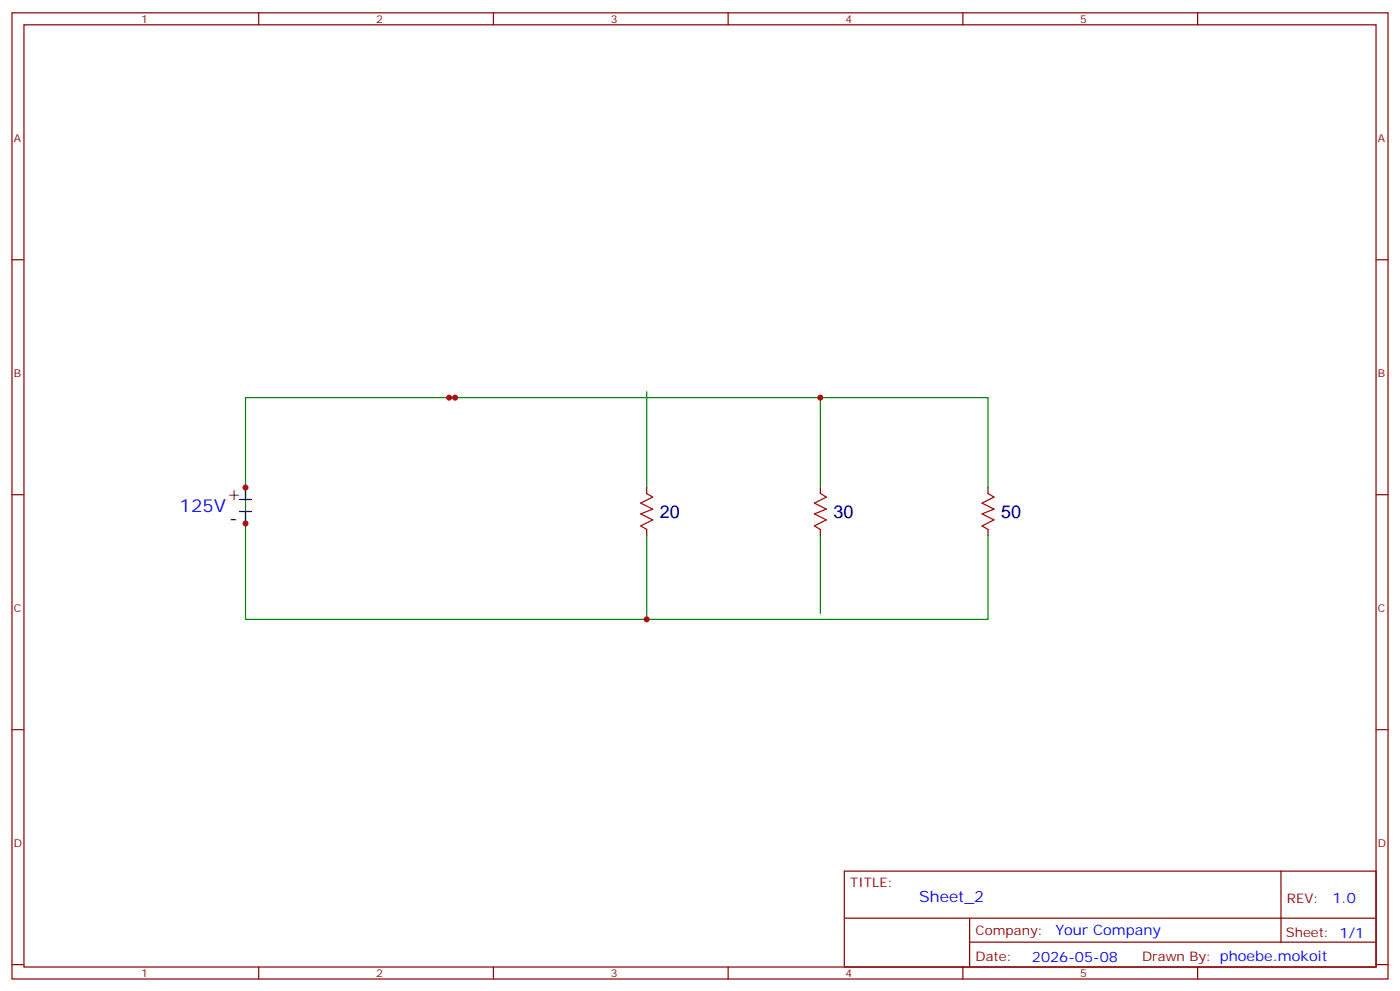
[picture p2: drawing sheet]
<svg xmlns="http://www.w3.org/2000/svg" width="412mm" height="292mm" viewBox="0 0 412 292" stroke-linecap="round" stroke-linejoin="round" font-family="sans-serif">
<g fill="none" stroke="#870000" stroke-width=".35">
<path d="M3.5 3.8h405.4v284.3h-405.4zM7.1 7.3h398.2v277.3h-398.2zM76.2 3.8v3.5M145.3 3.8v3.5M214.5 3.8v3.5M283.6 3.8v3.5M352.8 3.8v3.5M3.5 76.4h3.6M405.3 76.4h3.6M3.5 145.6h3.6M190.5 143.5v1.7M190.5 155.8v1.8"/>
<path d="M241.7 143.5v1.7M241.7 155.8v1.8M291 143.5v1.7M291 155.8v1.8M405.3 145.6h3.6M3.5 214.7h3.6M405.3 214.7h3.6M248.7 256.4h156.6v28.2h-156.6zM377.3 256.4v20.9M248.7 270.2h156.5M285.6 277.3h119.6M285.6 270.2v14.1"/>
<path d="M3.5 283.9h3.6M76.2 284.6v3.5M145.3 284.6v3.5M214.5 284.6v3.5M283.6 284.6v3.5M352.8 284.6v3.5M405.3 283.9h3.6"/>
</g>
<path d="M190.5 145.2l1.8 1.1-3.6 1.8 3.6 1.7-3.6 1.4 3.6 1.8-3.6 1.8 1.8 1M241.7 145.2l1.7 1.1-3.5 1.8 3.5 1.7-3.5 1.4 3.5 1.8-3.5 1.8 1.8 1M291 145.2l1.8 1.1-3.5 1.8 3.5 1.7-3.5 1.4 3.5 1.8-3.5 1.8 1.7 1" fill="none" stroke="#a10000" stroke-width=".35"/>
<path d="M132.3 117h158.7v26.5M134.1 117h-61.8v65.3h218.7v-24.7M190.5 115.3v28.2M241.7 117v26.5M190.5 157.6v24.7M241.7 157.6v22.9" fill="none" stroke="#008700" stroke-width=".35"/>
<path d="M70.6 150.5h3.5M70.6 147h3.5M72.3 143.5v3.5M72.3 150.5v3.6" fill="none" stroke="#000" stroke-width=".35"/>
<g fill="#c00">
<circle cx="241.7" cy="117" r=".88"/>
<circle cx="190.5" cy="182.3" r=".88"/>
<circle cx="132.3" cy="117" r=".88"/>
<circle cx="134.1" cy="117" r=".88"/>
<circle cx="72.3" cy="154.1" r=".88"/>
<circle cx="72.3" cy="143.5" r=".88"/>
</g>
<g font-size="5.6">
<text x="67.4" y="147.1">+</text>
<text x="67.8" y="154.1">-</text>
</g>
<text font-size="5.3" fill="#00f" x="52.9" y="150.5">125V</text>
<g font-size="5.3" fill="#000080">
<text x="194.4" y="152.4">20</text>
<text x="245.5" y="152.4">30</text>
<text x="294.9" y="152.4">50</text>
</g>
<text font-size="4.6" fill="#00f" x="270.8" y="265.4">Sheet_2</text>
<g font-size="4.2" fill="#00f">
<text x="392.5" y="265.6">1.0</text>
<text x="310.9" y="275.2">Your Company</text>
<text x="304" y="283">2026-05-08</text>
</g>
<g font-size="3.9" fill="#800">
<text x="250.5" y="260.9">TITLE:</text>
<text x="379.1" y="265.6">REV:</text>
<text x="287.4" y="275.1">Company:</text>
<text x="378.7" y="275.8">Sheet: 1/1</text>
<text x="287.4" y="282.8">Date:</text>
<text x="336.4" y="282.9">Drawn By: phoebe.mokoit</text>
</g>
<g font-size="3.2" fill="#800">
<text x="41.6" y="6.8">1</text>
<text x="110.8" y="6.8">2</text>
<text x="179.9" y="6.8">3</text>
<text x="249.1" y="6.8">4</text>
<text x="318.2" y="6.8">5</text>
<text x="4.1" y="41.9">A</text>
<text x="405.9" y="41.9">A</text>
<text x="4.1" y="111">B</text>
<text x="405.9" y="111">B</text>
<text x="4.1" y="180.2">C</text>
<text x="405.9" y="180.2">C</text>
<text x="4.1" y="249.3">D</text>
<text x="405.9" y="249.3">D</text>
<text x="41.6" y="287.6">1</text>
<text x="110.8" y="287.6">2</text>
<text x="179.9" y="287.6">3</text>
<text x="249.1" y="287.6">4</text>
<text x="318.2" y="287.6">5</text>
</g>
</svg>
